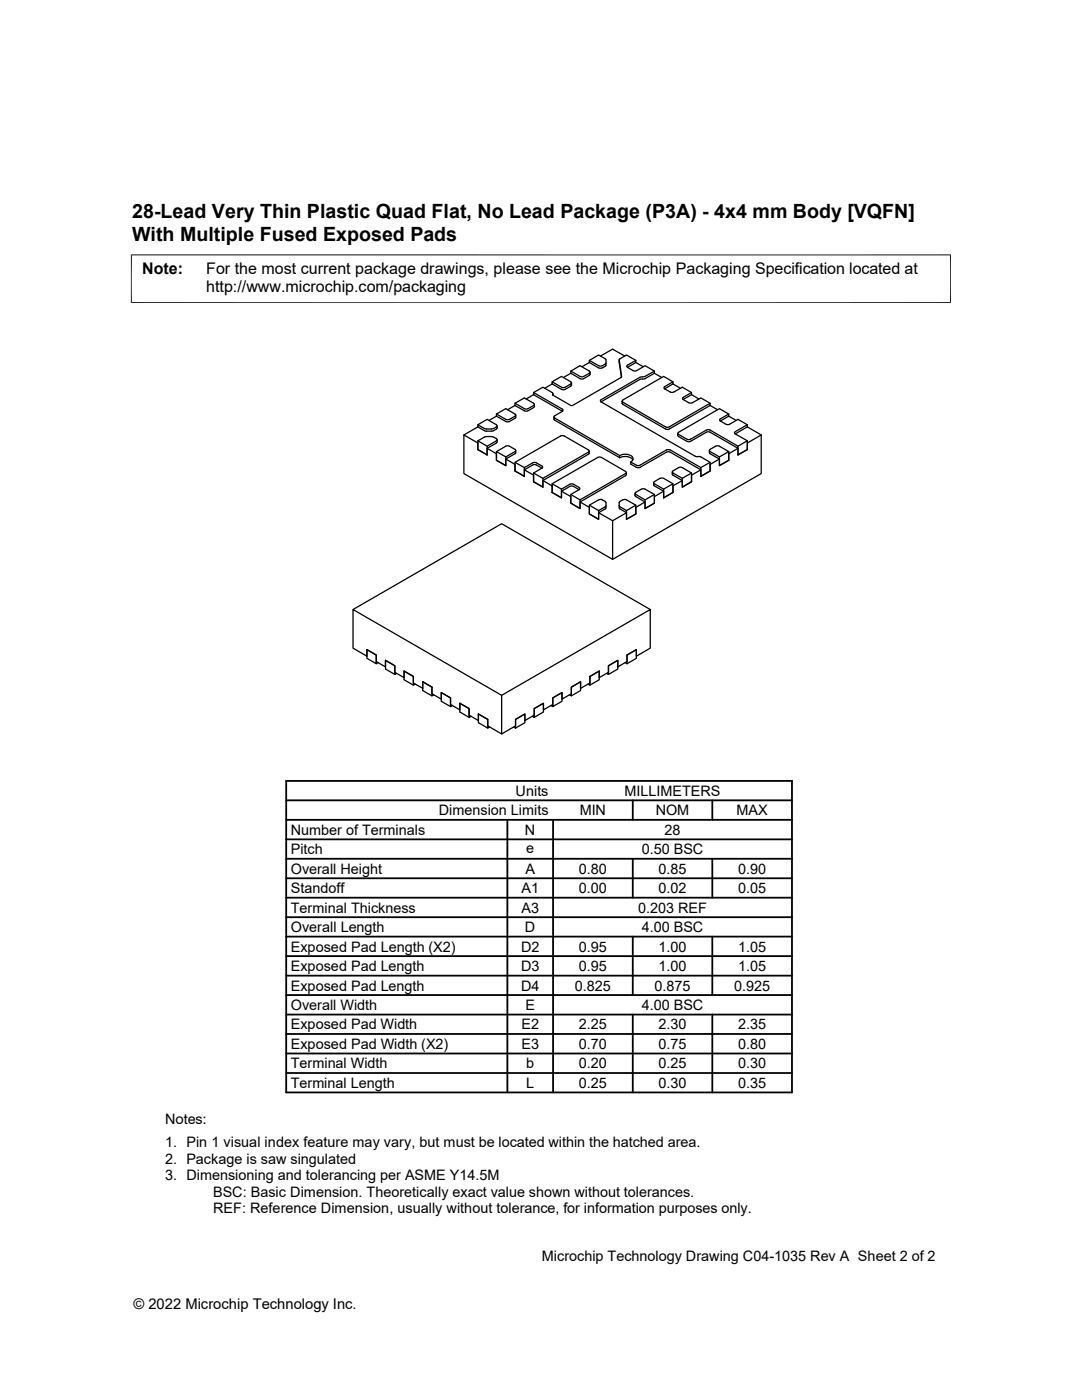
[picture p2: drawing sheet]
<svg xmlns="http://www.w3.org/2000/svg" width="216mm" height="279mm" viewBox="0 0 216 279" stroke-linecap="round" stroke-linejoin="round" font-family="sans-serif">
<g fill="none" stroke="#000" stroke-width=".25">
<path d="M106.5 78.8l5.7 3.3-1.5 .9M106.5 78.3l5.7 3.4M106.5 78.8l-1.5 .8M110.2 76.2l1.8-1.1 2 1.3-.1 .2-1.4 .8-.5-.1-1.8-1.1v.4M110.2 76.6l-1.5 .9M110.3 78.7l-.1-.3-1.9-1.1-1.8 1v.5M110.3 78.7l.1 .2M110.3 78.5v.4M113.9 74.1l1.8 1M113.9 74.5v-.4l1.8-1.1 2 1.2v.2l-1.2 .7h-.7M113.9 74.5l1.8 1.1M113.9 74.5l-1.5 .9"/>
<path d="M114 76.4l-.1 .7-1.4 .7-.4-.1-1.9-1.1M117.6 71.9l1.8-1.1 1.4 .8 .1 1.3-.9 .6-.5-.1M117.6 72.3v-.4l1.8 1.1M117.6 72.3l1.8 1.1M117.6 72.3l-1.5 .9M117.8 74.3l-.2 .6-1.2 .7h-.6M120 79.8l-.2 .2 .2 .2M120.9 72.5l-.1 .2-.7 .3h-.6M123.5 71.8l.5 3.5M123.5 71.8l.5 3.3-.1 .3M123.6 71.8l.1-.2 1.3-.8 1.9 1.1M123.9 75.4l-9.7 5.5h-.3l-3.6-2"/>
<path d="M124.3 79.8l-.2 .3 .2 .2M124.7 71.1l-2.5-1.4-2.4 1.4M125.2 73.3l1.1 .7h.5l1.9-1 1.9 1.1M126.9 72.3v-.4l-1.8 1 .1 .4M126.9 72.3l-1.7 1M126.9 72.3l1.5 .9M130.6 74.5v-.4l-1.9 1-1 .2-7.8 4.5M130.6 74.5l-1.9 1.1-1 .1-7.8 4.5 18.8 10.9h1l2 1.2v1.7l-1.9 1.1M130.6 74.5l1.5 .9M132.6 77.2l-.1 .2 .1 .2M134.3 76.2l-1.9-1.1-8.1 4.7M134.3 76.6v-.4l-1.7 1"/>
<path d="M134.3 76.6l-1.7 1 1.2 .7 .7-.1M134.3 76.6l1.5 .9M134.5 78.2l1.6-.9 1.9 1v.5M136.3 79.7l1.2 .7h.7M138 78.3l-1.8 1.1 .1 .3M138 78.8l-1.7 .9M138 78.8l1.5 .8M95.4 88l1.8 1M95.4 85.2l1.5 .8h1.3l.9-.4M95.4 84.8l1.3 .7M95.4 85.2l-2.8 1.6M97 87.1l-1.6 .9v1.7l1.8 1.1"/>
<path d="M97 87.1h1.1M97.2 90.8l-1.8-1.1v-1.3l-2.8-1.6v7.7l29.6 17.1v-7.7l-2.8-1.6M97.2 89.5l1.9 1.1v1.3l1.8 1M98.1 87.1l1 .4M98.5 85.5l-.4 .1-1.4-.1M99 87.5l.2 .3-.2 .2M99 84.8l.2 .2-.2 .2M99.1 82.6l2.1 1.2 .5-.1 1.2-.9-2-1.2-1.8 1v.5M99.1 88.4l-1.9 1.1v1.3M99.1 90.1l1.8 1.1M99.1 85.2l-.6 .3M99.1 84.8l-1.9-1.1-1.8 1.1v.4"/>
<path d="M99.1 88l-1.9 1v1.8M99.1 83.1l-1.5 .8M99.2 85.4l-.2 .2M99.2 88.2l-.2 .2M99.2 85v.4M99.2 87.8v.4M100.9 91.6l1.9 1.1v1.3M102.8 80.9l2.1 1.2 .5-.1 1.2-.9M102.8 80.5l2.1 1.1h.5l1.2-.9-2-1.3-1.8 1.1v.4M102.8 90.1l-1.9 1.1v1.7M102.8 90.1l.1-.2-.1-.2-1.1-.7h-.5l-2.1 1.1v1.8l1.8 1M102.8 94v-1.7l9.3-5.4 .5 .1 4.9 2.9-.1 .3-9.1 5.3v1.7l-1.8-1.1"/>
<path d="M102.8 92.3l1.8 1M102.8 80.9l-1.5 .9M102.9 89.9l-.1 .6-1.9 1.1v1.3M102.9 82.8l-.1 .6-1.4 .8-.5-.1-1.8-1M104.6 93.8l1.9 1v1.3M106.5 94.4l1.8 1.1M106.6 80.7v.4M107 92.8h-.7l-1.7 1v1.3l-1.8-1.1M107 92.4l-.6-.1-1.8 1v1.8l-1.8-1.1M107 92.8l1.1 .6M107 92.4l1.2 .7-.1 .3M108.1 93.4l-1.6 1v1.7"/>
<path d="M108.3 95.9l1.9 1.1v1.3M110.2 96.5l1.8 1.1M110.5 83.2v.4M110.5 83.6l.2 .2M110.7 83.4l12.9 7.5v.4l-12.9-7.5M110.7 83l-.2 .2 .2 .2M112.2 81.7l.2 .2-.2 .2M113.9 98.7l1.8 1.1M115.5 97.7l-1.2-.7-.6 .1-1.7 .9v1.4l-1.8-1.1M115.5 97.3l.2 .2-.2 .2M115.5 97.3l-1.1-.7h-.5l-1.9 1v1.8l-1.8-1.1M117.6 90v.5l-.2 .2-9.1 5.2v1.3l-1.8-1.1"/>
<path d="M119.4 99.8l-1.8 1M119.5 99.8l.5-.1 .8 .4M120 91.3h-.7l-9.1 5.2v1.8M120 91.3l4.8 2.8 .1 .3-9.2 5.4v1.7l-1.8-1.1v-1.7l1.6-1M123.7 91.4a2.08 2.08 0 0 1 2.6 .4M123.7 90.9a2.01 2.01 0 0 1 2.6 .6l-.1 .4-.3 .3M124.1 80.1v.4M124.1 80.5l.2 .2M124.3 80.7l8.5 4.9M124.3 80.3l8.5 4.9M124.3 99.8l-.6 .3M124.3 99.8h.7l1.9 1v1.8l-1.9 1"/>
<path d="M125 94.7l-.2 .2-9.1 5.3v1.3l-1.8-1.1v-1.3l-1.9-1.1M125 94.3v.4M127 92.8l-1.1-.6v.4l1.1 .7M128 97.6l-1.3 .9 2 1.3v1.7l1.9-1.1v-1.7l-1.9-1.1h-.7M130.4 96.3l.1 .6 1.9 1.1v1.4M130.5 96.2l1.2-.7h.7l1.9 1v1.8l-1.9 1.1v-1.8l-1.8-1.1zM130.6 98.7l-1.9 1.1M132.4 98l-1.8 1.1v1.3l-1.9 1.1v-1.3l-1.9-1.1-.1-.6M133.7 90.2h-.7l-5.3 3.1h-.7M133.7 89.8h-.7l-5.3 3h-.7M133.7 90.2l6.1 3.6v1.3M133.7 89.8l6.1 3.5v1.8"/>
<path d="M134.1 94.2l.1 .6 1.9 1.1v1.3l1.9-1.1M134.2 94l1.3-.7h.6l1.9 1.1v1.7l-1.9 1.1v-1.7l-1.8-1.1zM134.3 96.5l-1.9 1.1M135.2 86.5l.1 .6 1.8 1M136.1 95.9l-1.8 1.1v1.3l-1.9 1.1M137.1 88.1h.7l3.2-1.8 .5-.1 5.8 3.3v1.3M137.1 87.7h.7l3.2-1.9 .5-.1 5.8 3.3v1.8M138 94.4l-1.9 1.1M138.2 80.4l1.6-1 1.9 1.1M139.8 93.8l-1.8 1v1.3M141.5 89.9v.4M141.6 90.3l.1 .3"/>
<path d="M141.7 92.3l-1.9 1M141.7 80.9v-.4l-8.2 4.7h-.7M141.7 90.1l1.9 1.1M141.7 80.9l-8.2 4.7h-.7M141.7 80.9l1.5 .9M141.7 89.7l-.1 .2 .1 .2M143.5 89h-.6l-1.2 .7M143.6 89l1.8 1.1v1.8l-1.8 1v-1.7l1.8-1.1M143.6 91.6l-1.9 1.1v1.3l-1.9 1.1M143.7 84l1.2 .7 .5 .1 1.9-1.1 1.8 1.1M145.4 82.6l-1.8-1-8.3 4.7v.3l1.8 1.1M145.4 83.1v-.5l-1.7 1.1v.3"/>
<path d="M145.4 83.1l-1.7 .9M145.4 83.1l1.5 .8M146.7 86.6l2.4 1.4v1.7l-1.8 1.1M147.3 89.5l-1.9 1.1v1.3l-1.8 1v-1.3l-1.9-1M147.3 90.8l1.8-1.1v-1.3l2.8-1.6v7.7l-29.7 17.1M149.1 85.2v-.4l-2.5 1.4 .1 .4M149.1 85.2l-2.4 1.4M149.1 88l-1.8 1M149.1 85.2l2.8 1.6M120.8 100.1l.1 .2v1.1l-1.5 .9v1.3l-1.8-1v-1.3l-1.9-1.1M120.9 100.9l-.1 .2-1.4 .8v1.7l-1.8-1v-1.8l1.8 1.1M123.5 100.9l1.5 1v1.7"/>
<path d="M123.7 100.1l-.2 .1v1.2l1.5 .9v1.3M125 102.3l-2.8 1.6M126.9 100.8l-1.9 1.1M128.7 100.2l-1.8 1.1v1.3l-1.9 1M70.4 121.6l29.7-17.1 29.7 17.1M73.2 129.6l1.9 1.1v1.8l-1.9-1.1zM75.4 132.2l-.3 .3M79.1 134.4l-.3 .2v-1.7l-1.9-1.1v1.7l1.9 1.1M82.5 135l-1.9-1.1v1.8l1.9 1M82.5 135v1.3l1.8 1.1v-1.3l1.9 1M82.5 135l-1.9-1.1v1.3l-1.8-1v-1.3l-1.9-1.1v1.3l-1.8-1.1v-1.3l-1.9-1.1v1.4l-2.8-1.7v-7.7l29.7 17.2v7.7l-2.8-1.6v-1.3l-1.8-1.1M82.5 135v1.7l.4-.2"/>
<path d="M86.2 137.1l-1.9-1v1.7l1.9 1.1M86.2 137.1v1.4l1.9 1v-1.3l1.8 1.1M86.2 137.1v1.8l.4-.2M89.9 139.3l-1.8-1.1v1.8l1.8 1M89.9 139.3v1.3l1.9 1.1M89.9 139.3v1.7l.4-.2M115.8 136.1l-1.8 1v1.4l-1.9 1v-1.3l-1.8 1.1v1.3l-1.9 1.1v-1.3l-1.8 1v1.3l-1.9 1.1v-1.3l-1.8 1.1v1.3l-2.8 1.6M115.8 136.1v1.7l-1.8 1.1M115.8 136.1l-1.8 1v1.8l-.4-.2M117.7 135l1.9-1.1v1.8l-1.9 1M117.7 135v1.3l-1.9 1.1v-1.3M117.7 135v1.7l-.4-.2"/>
<path d="M121.1 134.4l.3 .2v-1.7l1.9-1.1v1.7l-1.9 1.1M125.1 130.7l1.9-1.1v1.4l2.8-1.7v-7.7l-29.7 17.2M125.1 130.7v1.3l-1.8 1.1v-1.3l-1.9 1.1v1.3l-1.8 1v-1.3l-1.9 1.1M125.1 130.7l1.9-1.1v1.8l-1.9 1.1M125.1 130.7v1.8l-.3-.3M91.8 140.4l1.8 1v1.3l1.9 1.1M91.8 140.4l1.8 1v1.8l.4-.3M91.8 140.4v1.7l1.8 1.1M95.5 142.5l1.8 1.1v1.7l.4-.2M95.5 142.5v1.7l1.8 1.1M102.5 145.1l.4 .2v-1.7l1.8-1.1v1.7l-1.8 1.1M106.2 142.9l.4 .3v-1.8l1.8-1v1.7l-1.8 1.1"/>
<path d="M109.9 140.8l.4 .2v-1.7l1.8-1.1v1.8l-1.8 1"/>
</g>
<path d="M26.1 50.9h163.7M26.2 50.8v9.7M189.7 50.8v9.7M26.1 60.4h163.7" fill="none" stroke="#000" stroke-width=".2"/>
<g fill="none" stroke="#000" stroke-width=".36">
<path d="M57.1 159.7h100.9M57.1 155.9h100.9v62.1h-100.9zM126.3 159.7v3.9M142.1 159.7v3.9M57.1 175.3h100.9M57.1 171.4h100.9M57.1 167.5h100.9M57.1 163.6h100.9M57.1 179.2h100.9M101.2 163.6v54.4M110.4 163.6v54.4M126.3 171.4v7.8"/>
<path d="M142.1 171.4v7.8M57.1 186.9h100.9M57.1 183h100.9M57.1 190.8h100.9M57.1 194.7h100.9M57.1 198.6h100.9M126.3 186.9v11.7M142.1 186.9v11.7M57.1 214.1h100.9M57.1 202.5h100.9M57.1 206.4h100.9M57.1 210.2h100.9"/>
<path d="M126.3 202.5v15.5M142.1 202.5v15.5"/>
</g>
<g font-size="3.9">
<text x="26.4" y="43.5">28-Lead Very Thin Plastic Quad Flat, No Lead Package (P3A) - 4x4 mm Body [VQFN]</text>
<text x="26.4" y="48">With Multiple Fused Exposed Pads</text>
</g>
<g font-size="3.2">
<text x="28.4" y="54.6">Note:</text>
<text x="41.1" y="58.3">http://www.microchip.com/packaging</text>
<text x="41.1" y="54.6">For the most current package drawings, please see the Microchip Packaging Specification located at</text>
</g>
<g font-size="2.9">
<text x="102.9" y="158.8">Units</text>
<text x="124.6" y="158.8">MILLIMETERS</text>
<text x="58" y="166.6">Number of Terminals</text>
<text x="87.6" y="162.7">Dimension Limits</text>
<text x="104.8" y="166.6">N</text>
<text x="115.7" y="162.7">MIN</text>
<text x="130.8" y="162.7">NOM</text>
<text x="132.6" y="166.6">28</text>
<text x="147" y="162.7">MAX</text>
<text x="58" y="170.5">Pitch</text>
<text x="105" y="170.2">e</text>
<text x="128" y="170.5">0.50 BSC</text>
<text x="58" y="174.4">Overall Height</text>
<text x="58" y="178.2">Standoff</text>
<text x="104.1" y="178.2">A1</text>
<text x="104.8" y="174.4">A</text>
<text x="115.5" y="174.4">0.80</text>
<text x="115.5" y="178.2">0.00</text>
<text x="131.4" y="174.4">0.85</text>
<text x="131.4" y="178.2">0.02</text>
<text x="147.3" y="174.4">0.90</text>
<text x="147.3" y="178.2">0.05</text>
<text x="58" y="182.1">Terminal Thickness</text>
<text x="104.1" y="182.1">A3</text>
<text x="127.3" y="182.1">0.203 REF</text>
<text x="58" y="186">Overall Length</text>
<text x="58" y="189.9">Exposed Pad Length (X2)</text>
<text x="104" y="189.9">D2</text>
<text x="104.8" y="186">D</text>
<text x="115.5" y="189.9">0.95</text>
<text x="128" y="186">4.00 BSC</text>
<text x="131.4" y="189.9">1.00</text>
<text x="147.3" y="189.9">1.05</text>
<text x="58" y="193.8">Exposed Pad Length</text>
<text x="58" y="197.7">Exposed Pad Length</text>
<text x="104" y="197.7">D4</text>
<text x="104" y="193.8">D3</text>
<text x="114.7" y="197.7">0.825</text>
<text x="115.5" y="193.8">0.95</text>
<text x="130.6" y="197.7">0.875</text>
<text x="131.4" y="193.8">1.00</text>
<text x="146.5" y="197.7">0.925</text>
<text x="147.3" y="193.8">1.05</text>
<text x="58" y="201.6">Overall Width</text>
<text x="104.8" y="201.6">E</text>
<text x="128" y="201.6">4.00 BSC</text>
<text x="58" y="205.4">Exposed Pad Width</text>
<text x="58" y="209.3">Exposed Pad Width (X2)</text>
<text x="104" y="205.4">E2</text>
<text x="104" y="209.3">E3</text>
<text x="115.5" y="205.4">2.25</text>
<text x="115.5" y="209.3">0.70</text>
<text x="131.4" y="209.3">0.75</text>
<text x="131.4" y="205.4">2.30</text>
<text x="147.3" y="209.3">0.80</text>
<text x="147.3" y="205.4">2.35</text>
<text x="58" y="213.2">Terminal Width</text>
<text x="105" y="213.2">b</text>
<text x="115.5" y="213.2">0.20</text>
<text x="131.4" y="213.2">0.25</text>
<text x="147.3" y="213.2">0.30</text>
<text x="58" y="217.1">Terminal Length</text>
<text x="105" y="217.1">L</text>
<text x="115.5" y="217.1">0.25</text>
<text x="131.4" y="217.1">0.30</text>
<text x="147.3" y="217.1">0.35</text>
<text x="32.9" y="224.3">Notes:</text>
<text x="32.9" y="228.9">1. Pin 1 visual index feature may vary, but must be located within the hatched area.</text>
<text x="32.9" y="232.2">2. Package is saw singulated</text>
<text x="32.9" y="235.5">3. Dimensioning and tolerancing per ASME Y14.5M</text>
<text x="42.5" y="238.8">BSC: Basic Dimension. Theoretically exact value shown without tolerances.</text>
<text x="42.5" y="242.2">REF: Reference Dimension, usually without tolerance, for information purposes only.</text>
<text x="108.1" y="251.7">Microchip Technology Drawing C04-1035 Rev A Sheet 2 of 2</text>
<text x="26.6" y="261.3">© 2022 Microchip Technology Inc.</text>
</g>
</svg>
